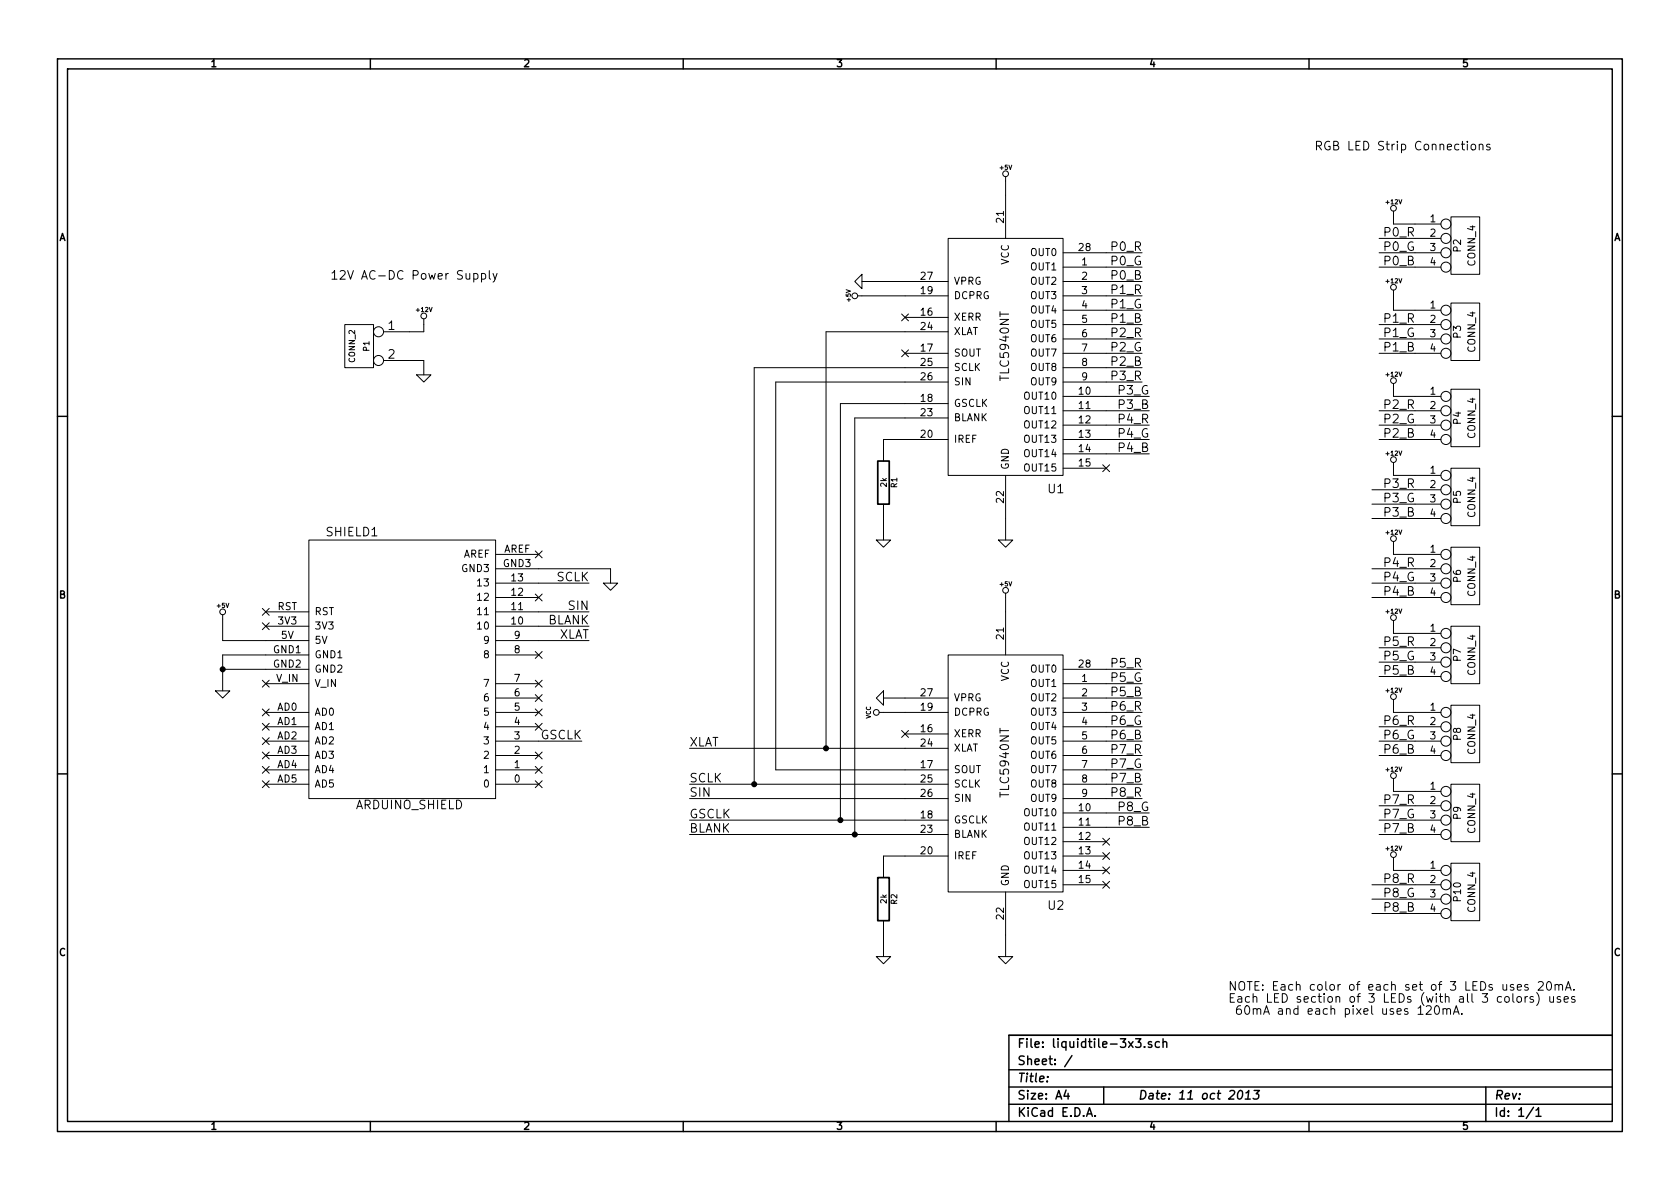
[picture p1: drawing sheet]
EESchema Schematic File Version 2  date Friday, October 11, 2013 10:34:46 AM
LIBS:power
LIBS:device
LIBS:transistors
LIBS:conn
LIBS:linear
LIBS:regul
LIBS:74xx
LIBS:cmos4000
LIBS:adc-dac
LIBS:memory
LIBS:xilinx
LIBS:special
LIBS:microcontrollers
LIBS:dsp
LIBS:microchip
LIBS:analog_switches
LIBS:motorola
LIBS:texas
LIBS:intel
LIBS:audio
LIBS:interface
LIBS:digital-audio
LIBS:philips
LIBS:display
LIBS:cypress
LIBS:siliconi
LIBS:opto
LIBS:atmel
LIBS:contrib
LIBS:valves
LIBS:tlc5940nt
LIBS:ft230x
LIBS:liquidtile-3x3-cache
EELAYER 27 0
EELAYER END
$Descr A4 11693 8268
encoding utf-8
Sheet 1 1
Title ""
Date "11 oct 2013"
Rev ""
Comp ""
Comment1 ""
Comment2 ""
Comment3 ""
Comment4 ""
$EndDescr
$Comp
L R R1
U 1 1
P 6150 3350
F 0 "R1" V 6230 3350 40  0000 C CNN
F 1 "2k" V 6157 3351 40  0000 C CNN
F 2 "~" V 6080 3350 30  0000 C CNN
F 3 "~" H 6150 3350 30  0000 C CNN
	1    6150 3350
	1    0    0    -1  
$EndComp
$Comp
L GND #PWR8
U 1 1
P 6150 3750
F 0 "#PWR8" H 6150 3750 30  0001 C CNN
F 1 "GND" H 6150 3680 30  0001 C CNN
F 2 "" H 6150 3750 60  0000 C CNN
F 3 "" H 6150 3750 60  0000 C CNN
	1    6150 3750
	1    0    0    -1  
$EndComp
$Comp
L GND #PWR13
U 1 1
P 7000 3750
F 0 "#PWR13" H 7000 3750 30  0001 C CNN
F 1 "GND" H 7000 3680 30  0001 C CNN
F 2 "" H 7000 3750 60  0000 C CNN
F 3 "" H 7000 3750 60  0000 C CNN
	1    7000 3750
	1    0    0    -1  
$EndComp
$Comp
L GND #PWR6
U 1 1
P 6000 1950
F 0 "#PWR6" H 6000 1950 30  0001 C CNN
F 1 "GND" H 6000 1880 30  0001 C CNN
F 2 "" H 6000 1950 60  0000 C CNN
F 3 "" H 6000 1950 60  0000 C CNN
	1    6000 1950
	0    1    1    0   
$EndComp
NoConn ~ 6300 2200
$Comp
L TLC5940NT U2
U 1 1
P 6600 6200
F 0 "U2" H 7350 6100 60  0000 C CNN
F 1 "TLC5940NT" V 7000 7100 60  0000 C CNN
F 2 "~" H 6600 6200 60  0000 C CNN
F 3 "~" H 6600 6200 60  0000 C CNN
	1    6600 6200
	1    0    0    -1  
$EndComp
$Comp
L R R2
U 1 1
P 6150 6250
F 0 "R2" V 6230 6250 40  0000 C CNN
F 1 "2k" V 6157 6251 40  0000 C CNN
F 2 "~" V 6080 6250 30  0000 C CNN
F 3 "~" H 6150 6250 30  0000 C CNN
	1    6150 6250
	1    0    0    -1  
$EndComp
$Comp
L GND #PWR11
U 1 1
P 6150 6650
F 0 "#PWR11" H 6150 6650 30  0001 C CNN
F 1 "GND" H 6150 6580 30  0001 C CNN
F 2 "" H 6150 6650 60  0000 C CNN
F 3 "" H 6150 6650 60  0000 C CNN
	1    6150 6650
	1    0    0    -1  
$EndComp
$Comp
L GND #PWR15
U 1 1
P 7000 6650
F 0 "#PWR15" H 7000 6650 30  0001 C CNN
F 1 "GND" H 7000 6580 30  0001 C CNN
F 2 "" H 7000 6650 60  0000 C CNN
F 3 "" H 7000 6650 60  0000 C CNN
	1    7000 6650
	1    0    0    -1  
$EndComp
$Comp
L GND #PWR9
U 1 1
P 6150 4850
F 0 "#PWR9" H 6150 4850 30  0001 C CNN
F 1 "GND" H 6150 4780 30  0001 C CNN
F 2 "" H 6150 4850 60  0000 C CNN
F 3 "" H 6150 4850 60  0000 C CNN
	1    6150 4850
	0    1    1    0   
$EndComp
$Comp
L VCC #PWR10
U 1 1
P 6150 4950
F 0 "#PWR10" H 6150 5050 30  0001 C CNN
F 1 "VCC" H 6150 5050 30  0000 C CNN
F 2 "" H 6150 4950 60  0000 C CNN
F 3 "" H 6150 4950 60  0000 C CNN
	1    6150 4950
	0    -1   -1   0   
$EndComp
NoConn ~ 6300 5100
NoConn ~ 6300 2450
Text Label 4800 5200 0    60   ~ 0
XLAT
Text Label 4800 5450 0    60   ~ 0
SCLK
Text Label 4800 5550 0    60   ~ 0
SIN
Text Label 7950 1750 2    60   ~ 0
P0_R
Text Label 7950 1850 2    60   ~ 0
P0_G
Text Label 7950 1950 2    60   ~ 0
P0_B
Text Label 7950 2050 2    60   ~ 0
P1_R
Text Label 7950 2150 2    60   ~ 0
P1_G
Text Label 7950 2250 2    60   ~ 0
P1_B
Text Label 7950 2350 2    60   ~ 0
P2_R
Text Label 7950 2450 2    60   ~ 0
P2_G
Text Label 7950 2550 2    60   ~ 0
P2_B
Text Label 7950 2650 2    60   ~ 0
P3_R
Text Label 8000 2750 2    60   ~ 0
P3_G
Text Label 8000 2850 2    60   ~ 0
P3_B
Text Label 8000 2950 2    60   ~ 0
P4_R
Text Label 8000 3050 2    60   ~ 0
P4_G
Text Label 8000 3150 2    60   ~ 0
P4_B
$Comp
L TLC5940NT U1
U 1 1
P 6600 3300
F 0 "U1" H 7350 3200 60  0000 C CNN
F 1 "TLC5940NT" V 7000 4200 60  0000 C CNN
F 2 "" H 6600 3300 60  0000 C CNN
F 3 "" H 6600 3300 60  0000 C CNN
	1    6600 3300
	1    0    0    -1  
$EndComp
Text Label 7950 4650 2    60   ~ 0
P5_R
Text Label 7950 4750 2    60   ~ 0
P5_G
Text Label 7950 4850 2    60   ~ 0
P5_B
Text Label 7950 4950 2    60   ~ 0
P6_R
Text Label 7950 5050 2    60   ~ 0
P6_G
Text Label 7950 5150 2    60   ~ 0
P6_B
Text Label 7950 5250 2    60   ~ 0
P7_R
Text Label 7950 5350 2    60   ~ 0
P7_G
Text Label 7950 5450 2    60   ~ 0
P7_B
Text Label 7950 5550 2    60   ~ 0
P8_R
Text Label 8000 5650 2    60   ~ 0
P8_G
Text Label 8000 5750 2    60   ~ 0
P8_B
Text Label 4800 5700 0    60   ~ 0
GSCLK
Text Label 4800 5800 0    60   ~ 0
BLANK
$Comp
L CONN_4 P2
U 1 1
P 10200 1700
F 0 "P2" V 10150 1700 50  0000 C CNN
F 1 "CONN_4" V 10250 1700 50  0000 C CNN
F 2 "" H 10200 1700 60  0000 C CNN
F 3 "" H 10200 1700 60  0000 C CNN
	1    10200 1700
	1    0    0    -1  
$EndComp
$Comp
L CONN_4 P3
U 1 1
P 10200 2300
F 0 "P3" V 10150 2300 50  0000 C CNN
F 1 "CONN_4" V 10250 2300 50  0000 C CNN
F 2 "" H 10200 2300 60  0000 C CNN
F 3 "" H 10200 2300 60  0000 C CNN
	1    10200 2300
	1    0    0    -1  
$EndComp
$Comp
L CONN_4 P4
U 1 1
P 10200 2900
F 0 "P4" V 10150 2900 50  0000 C CNN
F 1 "CONN_4" V 10250 2900 50  0000 C CNN
F 2 "" H 10200 2900 60  0000 C CNN
F 3 "" H 10200 2900 60  0000 C CNN
	1    10200 2900
	1    0    0    -1  
$EndComp
$Comp
L CONN_4 P5
U 1 1
P 10200 3450
F 0 "P5" V 10150 3450 50  0000 C CNN
F 1 "CONN_4" V 10250 3450 50  0000 C CNN
F 2 "" H 10200 3450 60  0000 C CNN
F 3 "" H 10200 3450 60  0000 C CNN
	1    10200 3450
	1    0    0    -1  
$EndComp
$Comp
L CONN_4 P6
U 1 1
P 10200 4000
F 0 "P6" V 10150 4000 50  0000 C CNN
F 1 "CONN_4" V 10250 4000 50  0000 C CNN
F 2 "" H 10200 4000 60  0000 C CNN
F 3 "" H 10200 4000 60  0000 C CNN
	1    10200 4000
	1    0    0    -1  
$EndComp
$Comp
L CONN_4 P7
U 1 1
P 10200 4550
F 0 "P7" V 10150 4550 50  0000 C CNN
F 1 "CONN_4" V 10250 4550 50  0000 C CNN
F 2 "" H 10200 4550 60  0000 C CNN
F 3 "" H 10200 4550 60  0000 C CNN
	1    10200 4550
	1    0    0    -1  
$EndComp
$Comp
L CONN_4 P8
U 1 1
P 10200 5100
F 0 "P8" V 10150 5100 50  0000 C CNN
F 1 "CONN_4" V 10250 5100 50  0000 C CNN
F 2 "" H 10200 5100 60  0000 C CNN
F 3 "" H 10200 5100 60  0000 C CNN
	1    10200 5100
	1    0    0    -1  
$EndComp
$Comp
L CONN_4 P9
U 1 1
P 10200 5650
F 0 "P9" V 10150 5650 50  0000 C CNN
F 1 "CONN_4" V 10250 5650 50  0000 C CNN
F 2 "" H 10200 5650 60  0000 C CNN
F 3 "" H 10200 5650 60  0000 C CNN
	1    10200 5650
	1    0    0    -1  
$EndComp
$Comp
L CONN_4 P10
U 1 1
P 10200 6200
F 0 "P10" V 10150 6200 50  0000 C CNN
F 1 "CONN_4" V 10250 6200 50  0000 C CNN
F 2 "" H 10200 6200 60  0000 C CNN
F 3 "" H 10200 6200 60  0000 C CNN
	1    10200 6200
	1    0    0    -1  
$EndComp
$Comp
L +12V #PWR16
U 1 1
P 9700 1500
F 0 "#PWR16" H 9700 1450 20  0001 C CNN
F 1 "+12V" H 9700 1600 30  0000 C CNN
F 2 "" H 9700 1500 60  0000 C CNN
F 3 "" H 9700 1500 60  0000 C CNN
	1    9700 1500
	1    0    0    -1  
$EndComp
$Comp
L +12V #PWR17
U 1 1
P 9700 2050
F 0 "#PWR17" H 9700 2000 20  0001 C CNN
F 1 "+12V" H 9700 2150 30  0000 C CNN
F 2 "" H 9700 2050 60  0000 C CNN
F 3 "" H 9700 2050 60  0000 C CNN
	1    9700 2050
	1    0    0    -1  
$EndComp
$Comp
L +12V #PWR18
U 1 1
P 9700 2700
F 0 "#PWR18" H 9700 2650 20  0001 C CNN
F 1 "+12V" H 9700 2800 30  0000 C CNN
F 2 "" H 9700 2700 60  0000 C CNN
F 3 "" H 9700 2700 60  0000 C CNN
	1    9700 2700
	1    0    0    -1  
$EndComp
$Comp
L +12V #PWR19
U 1 1
P 9700 3250
F 0 "#PWR19" H 9700 3200 20  0001 C CNN
F 1 "+12V" H 9700 3350 30  0000 C CNN
F 2 "" H 9700 3250 60  0000 C CNN
F 3 "" H 9700 3250 60  0000 C CNN
	1    9700 3250
	1    0    0    -1  
$EndComp
$Comp
L +12V #PWR20
U 1 1
P 9700 3800
F 0 "#PWR20" H 9700 3750 20  0001 C CNN
F 1 "+12V" H 9700 3900 30  0000 C CNN
F 2 "" H 9700 3800 60  0000 C CNN
F 3 "" H 9700 3800 60  0000 C CNN
	1    9700 3800
	1    0    0    -1  
$EndComp
$Comp
L +12V #PWR21
U 1 1
P 9700 4350
F 0 "#PWR21" H 9700 4300 20  0001 C CNN
F 1 "+12V" H 9700 4450 30  0000 C CNN
F 2 "" H 9700 4350 60  0000 C CNN
F 3 "" H 9700 4350 60  0000 C CNN
	1    9700 4350
	1    0    0    -1  
$EndComp
$Comp
L +12V #PWR22
U 1 1
P 9700 4900
F 0 "#PWR22" H 9700 4850 20  0001 C CNN
F 1 "+12V" H 9700 5000 30  0000 C CNN
F 2 "" H 9700 4900 60  0000 C CNN
F 3 "" H 9700 4900 60  0000 C CNN
	1    9700 4900
	1    0    0    -1  
$EndComp
$Comp
L +12V #PWR23
U 1 1
P 9700 5450
F 0 "#PWR23" H 9700 5400 20  0001 C CNN
F 1 "+12V" H 9700 5550 30  0000 C CNN
F 2 "" H 9700 5450 60  0000 C CNN
F 3 "" H 9700 5450 60  0000 C CNN
	1    9700 5450
	1    0    0    -1  
$EndComp
$Comp
L +12V #PWR24
U 1 1
P 9700 6000
F 0 "#PWR24" H 9700 5950 20  0001 C CNN
F 1 "+12V" H 9700 6100 30  0000 C CNN
F 2 "" H 9700 6000 60  0000 C CNN
F 3 "" H 9700 6000 60  0000 C CNN
	1    9700 6000
	1    0    0    -1  
$EndComp
$Comp
L +5V #PWR12
U 1 1
P 7000 1250
F 0 "#PWR12" H 7000 1340 20  0001 C CNN
F 1 "+5V" H 7000 1340 30  0000 C CNN
F 2 "" H 7000 1250 60  0000 C CNN
F 3 "" H 7000 1250 60  0000 C CNN
	1    7000 1250
	1    0    0    -1  
$EndComp
$Comp
L +5V #PWR14
U 1 1
P 7000 4150
F 0 "#PWR14" H 7000 4240 20  0001 C CNN
F 1 "+5V" H 7000 4240 30  0000 C CNN
F 2 "" H 7000 4150 60  0000 C CNN
F 3 "" H 7000 4150 60  0000 C CNN
	1    7000 4150
	1    0    0    -1  
$EndComp
$Comp
L +5V #PWR7
U 1 1
P 6000 2050
F 0 "#PWR7" H 6000 2140 20  0001 C CNN
F 1 "+5V" H 6000 2140 30  0000 C CNN
F 2 "" H 6000 2050 60  0000 C CNN
F 3 "" H 6000 2050 60  0000 C CNN
	1    6000 2050
	0    -1   -1   0   
$EndComp
Wire Wire Line
	6150 3750 6150 3600
Wire Wire Line
	7000 3600 7000 3750
Wire Wire Line
	6150 3100 6150 3050
Wire Wire Line
	6150 3050 6300 3050
Wire Wire Line
	7000 1250 7000 1350
Wire Wire Line
	6000 1950 6300 1950
Wire Wire Line
	6000 2050 6300 2050
Wire Wire Line
	6300 2300 5750 2300
Wire Wire Line
	5250 2550 6300 2550
Wire Wire Line
	5400 2650 6300 2650
Wire Wire Line
	6150 6650 6150 6500
Wire Wire Line
	7000 6500 7000 6650
Wire Wire Line
	6150 6000 6150 5950
Wire Wire Line
	6150 5950 6300 5950
Wire Wire Line
	7000 4150 7000 4250
Wire Wire Line
	6150 4850 6300 4850
Wire Wire Line
	6150 4950 6300 4950
Wire Wire Line
	4800 5200 6300 5200
Wire Wire Line
	5400 5350 6300 5350
Wire Wire Line
	4800 5450 6300 5450
Wire Wire Line
	4800 5550 6300 5550
Wire Wire Line
	5400 2650 5400 5350
Wire Wire Line
	5250 5450 5250 2550
Connection ~ 5250 5450
Wire Wire Line
	7950 1750 7700 1750
Wire Wire Line
	7700 1850 7950 1850
Wire Wire Line
	7700 1950 7950 1950
Wire Wire Line
	7950 2050 7700 2050
Wire Wire Line
	7950 2150 7700 2150
Wire Wire Line
	7700 2250 7950 2250
Wire Wire Line
	7950 2350 7700 2350
Wire Wire Line
	7700 2450 7950 2450
Wire Wire Line
	7950 2550 7700 2550
Wire Wire Line
	7700 2650 7950 2650
Wire Wire Line
	8000 2750 7700 2750
Wire Wire Line
	7700 2850 8000 2850
Wire Wire Line
	8000 2950 7700 2950
Wire Wire Line
	7700 3050 8000 3050
Wire Wire Line
	8000 3150 7700 3150
Wire Wire Line
	7950 4650 7700 4650
Wire Wire Line
	7700 4750 7950 4750
Wire Wire Line
	7700 4850 7950 4850
Wire Wire Line
	7950 4950 7700 4950
Wire Wire Line
	7950 5050 7700 5050
Wire Wire Line
	7700 5150 7950 5150
Wire Wire Line
	7950 5250 7700 5250
Wire Wire Line
	7700 5350 7950 5350
Wire Wire Line
	7950 5450 7700 5450
Wire Wire Line
	7700 5550 7950 5550
Wire Wire Line
	8000 5650 7700 5650
Wire Wire Line
	7700 5750 8000 5750
Wire Wire Line
	5950 2900 5950 5800
Wire Wire Line
	5850 5700 5850 2800
Wire Wire Line
	5750 2300 5750 5200
Wire Wire Line
	5850 2800 6300 2800
Wire Wire Line
	6300 2900 5950 2900
Wire Wire Line
	4800 5700 6300 5700
Wire Wire Line
	4800 5800 6300 5800
Connection ~ 5750 5200
Connection ~ 5850 5700
Connection ~ 5950 5800
Wire Wire Line
	9700 1500 9700 1550
Wire Wire Line
	9700 1550 9850 1550
Wire Wire Line
	9700 2050 9700 2150
Wire Wire Line
	9700 2150 9850 2150
Wire Wire Line
	9700 2700 9700 2750
Wire Wire Line
	9700 2750 9850 2750
Wire Wire Line
	9700 3250 9700 3300
Wire Wire Line
	9700 3300 9850 3300
Wire Wire Line
	9700 3800 9700 3850
Wire Wire Line
	9700 3850 9850 3850
Wire Wire Line
	9700 4350 9700 4400
Wire Wire Line
	9700 4400 9850 4400
Wire Wire Line
	9700 4900 9700 4950
Wire Wire Line
	9700 4950 9850 4950
Wire Wire Line
	9700 5450 9700 5500
Wire Wire Line
	9700 5500 9850 5500
Wire Wire Line
	9700 6000 9700 6050
Wire Wire Line
	9700 6050 9850 6050
NoConn ~ 7700 3250
NoConn ~ 7700 5850
NoConn ~ 7700 5950
NoConn ~ 7700 6050
NoConn ~ 7700 6150
Text Label 9850 1650 2    60   ~ 0
P0_R
Text Label 9850 1750 2    60   ~ 0
P0_G
Text Label 9850 1850 2    60   ~ 0
P0_B
Text Label 9850 2250 2    60   ~ 0
P1_R
Text Label 9850 2350 2    60   ~ 0
P1_G
Text Label 9850 2450 2    60   ~ 0
P1_B
Text Label 9850 2850 2    60   ~ 0
P2_R
Text Label 9850 2950 2    60   ~ 0
P2_G
Text Label 9850 3050 2    60   ~ 0
P2_B
Text Label 9850 3400 2    60   ~ 0
P3_R
Text Label 9850 3500 2    60   ~ 0
P3_G
Text Label 9850 3600 2    60   ~ 0
P3_B
Text Label 9850 3950 2    60   ~ 0
P4_R
Text Label 9850 4050 2    60   ~ 0
P4_G
Text Label 9850 4150 2    60   ~ 0
P4_B
Text Label 9850 4500 2    60   ~ 0
P5_R
Text Label 9850 4600 2    60   ~ 0
P5_G
Text Label 9850 4700 2    60   ~ 0
P5_B
Text Label 9850 5050 2    60   ~ 0
P6_R
Text Label 9850 5150 2    60   ~ 0
P6_G
Text Label 9850 5250 2    60   ~ 0
P6_B
Text Label 9850 5600 2    60   ~ 0
P7_R
Text Label 9850 5700 2    60   ~ 0
P7_G
Text Label 9850 5800 2    60   ~ 0
P7_B
Text Label 9850 6150 2    60   ~ 0
P8_R
Text Label 9850 6250 2    60   ~ 0
P8_G
Text Label 9850 6350 2    60   ~ 0
P8_B
Wire Wire Line
	9850 1650 9600 1650
Wire Wire Line
	9600 1750 9850 1750
Wire Wire Line
	9600 1850 9850 1850
Wire Wire Line
	9850 2250 9600 2250
Wire Wire Line
	9850 2350 9600 2350
Wire Wire Line
	9600 2450 9850 2450
Wire Wire Line
	9850 2850 9600 2850
Wire Wire Line
	9600 2950 9850 2950
Wire Wire Line
	9850 3050 9600 3050
Wire Wire Line
	9550 3400 9850 3400
Wire Wire Line
	9850 3500 9550 3500
Wire Wire Line
	9550 3600 9850 3600
Wire Wire Line
	9850 3950 9550 3950
Wire Wire Line
	9550 4050 9850 4050
Wire Wire Line
	9850 4150 9550 4150
Wire Wire Line
	9850 4500 9600 4500
Wire Wire Line
	9600 4600 9850 4600
Wire Wire Line
	9600 4700 9850 4700
Wire Wire Line
	9850 5050 9600 5050
Wire Wire Line
	9850 5150 9600 5150
Wire Wire Line
	9600 5250 9850 5250
Wire Wire Line
	9850 5600 9600 5600
Wire Wire Line
	9600 5700 9850 5700
Wire Wire Line
	9850 5800 9600 5800
Wire Wire Line
	9550 6150 9850 6150
Wire Wire Line
	9850 6250 9550 6250
Wire Wire Line
	9550 6350 9850 6350
$Comp
L CONN_2 P1
U 1 1
P 2500 2400
F 0 "P1" V 2450 2400 40  0000 C CNN
F 1 "CONN_2" V 2550 2400 40  0000 C CNN
F 2 "" H 2500 2400 60  0000 C CNN
F 3 "" H 2500 2400 60  0000 C CNN
	1    2500 2400
	-1   0    0    -1  
$EndComp
$Comp
L GND #PWR4
U 1 1
P 2950 2600
F 0 "#PWR4" H 2950 2600 30  0001 C CNN
F 1 "GND" H 2950 2530 30  0001 C CNN
F 2 "" H 2950 2600 60  0000 C CNN
F 3 "" H 2950 2600 60  0000 C CNN
	1    2950 2600
	1    0    0    -1  
$EndComp
Wire Wire Line
	2950 2600 2950 2500
Wire Wire Line
	2950 2500 2850 2500
$Comp
L +12V #PWR3
U 1 1
P 2950 2250
F 0 "#PWR3" H 2950 2200 20  0001 C CNN
F 1 "+12V" H 2950 2350 30  0000 C CNN
F 2 "" H 2950 2250 60  0000 C CNN
F 3 "" H 2950 2250 60  0000 C CNN
	1    2950 2250
	1    0    0    -1  
$EndComp
Wire Wire Line
	2950 2250 2950 2300
Wire Wire Line
	2950 2300 2850 2300
Text Notes 2300 1950 0    60   ~ 0
12V AC-DC Power Supply
Text Notes 9150 1050 0    60   ~ 0
RGB LED Strip Connections
Text Notes 8550 6900 0    60   ~ 0
NOTE: Each color of each set of 3 LEDs uses 20mA. \nEach LED section of 3 LEDs (with all 3 colors) uses\n 60mA and each pixel uses 120mA. 
$Comp
L ARDUINO_SHIELD SHIELD1
U 1 1
P 2800 4650
F 0 "SHIELD1" H 2450 5600 60  0000 C CNN
F 1 "ARDUINO_SHIELD" H 2850 3700 60  0000 C CNN
F 2 "" H 2800 4650 60  0000 C CNN
F 3 "" H 2800 4650 60  0000 C CNN
	1    2800 4650
	1    0    0    -1  
$EndComp
Wire Wire Line
	1850 4550 1550 4550
Wire Wire Line
	1550 4550 1550 4800
Wire Wire Line
	1550 4650 1850 4650
Connection ~ 1550 4650
$Comp
L GND #PWR2
U 1 1
P 1550 4800
F 0 "#PWR2" H 1550 4800 30  0001 C CNN
F 1 "GND" H 1550 4730 30  0001 C CNN
F 2 "" H 1550 4800 60  0000 C CNN
F 3 "" H 1550 4800 60  0000 C CNN
	1    1550 4800
	1    0    0    -1  
$EndComp
$Comp
L +5V #PWR1
U 1 1
P 1550 4300
F 0 "#PWR1" H 1550 4390 20  0001 C CNN
F 1 "+5V" H 1550 4390 30  0000 C CNN
F 2 "" H 1550 4300 60  0000 C CNN
F 3 "" H 1550 4300 60  0000 C CNN
	1    1550 4300
	1    0    0    -1  
$EndComp
Wire Wire Line
	1550 4300 1550 4450
Wire Wire Line
	1550 4450 1850 4450
NoConn ~ 1850 4350
NoConn ~ 1850 4250
NoConn ~ 1850 4750
NoConn ~ 1850 5450
NoConn ~ 1850 5350
NoConn ~ 1850 5250
NoConn ~ 1850 5150
NoConn ~ 1850 4950
NoConn ~ 1850 5050
NoConn ~ 3750 5450
NoConn ~ 3750 5350
NoConn ~ 3750 5250
NoConn ~ 3750 5050
NoConn ~ 3750 4950
NoConn ~ 3750 4850
NoConn ~ 3750 4750
Text Label 4100 4450 2    60   ~ 0
XLAT
Text Label 4100 4050 2    60   ~ 0
SCLK
Text Label 4100 4250 2    60   ~ 0
SIN
Text Label 4050 5150 2    60   ~ 0
GSCLK
Text Label 4100 4350 2    60   ~ 0
BLANK
Wire Wire Line
	3750 4050 4100 4050
Wire Wire Line
	3750 4250 4100 4250
Wire Wire Line
	4100 4350 3750 4350
Wire Wire Line
	3750 4450 4100 4450
Wire Wire Line
	3750 5150 4050 5150
NoConn ~ 3750 4150
NoConn ~ 3750 4550
$Comp
L GND #PWR5
U 1 1
P 4250 4050
F 0 "#PWR5" H 4250 4050 30  0001 C CNN
F 1 "GND" H 4250 3980 30  0001 C CNN
F 2 "" H 4250 4050 60  0000 C CNN
F 3 "" H 4250 4050 60  0000 C CNN
	1    4250 4050
	1    0    0    -1  
$EndComp
Wire Wire Line
	4250 4050 4250 3950
Wire Wire Line
	4250 3950 3750 3950
NoConn ~ 3750 3850
$EndSCHEMATC
